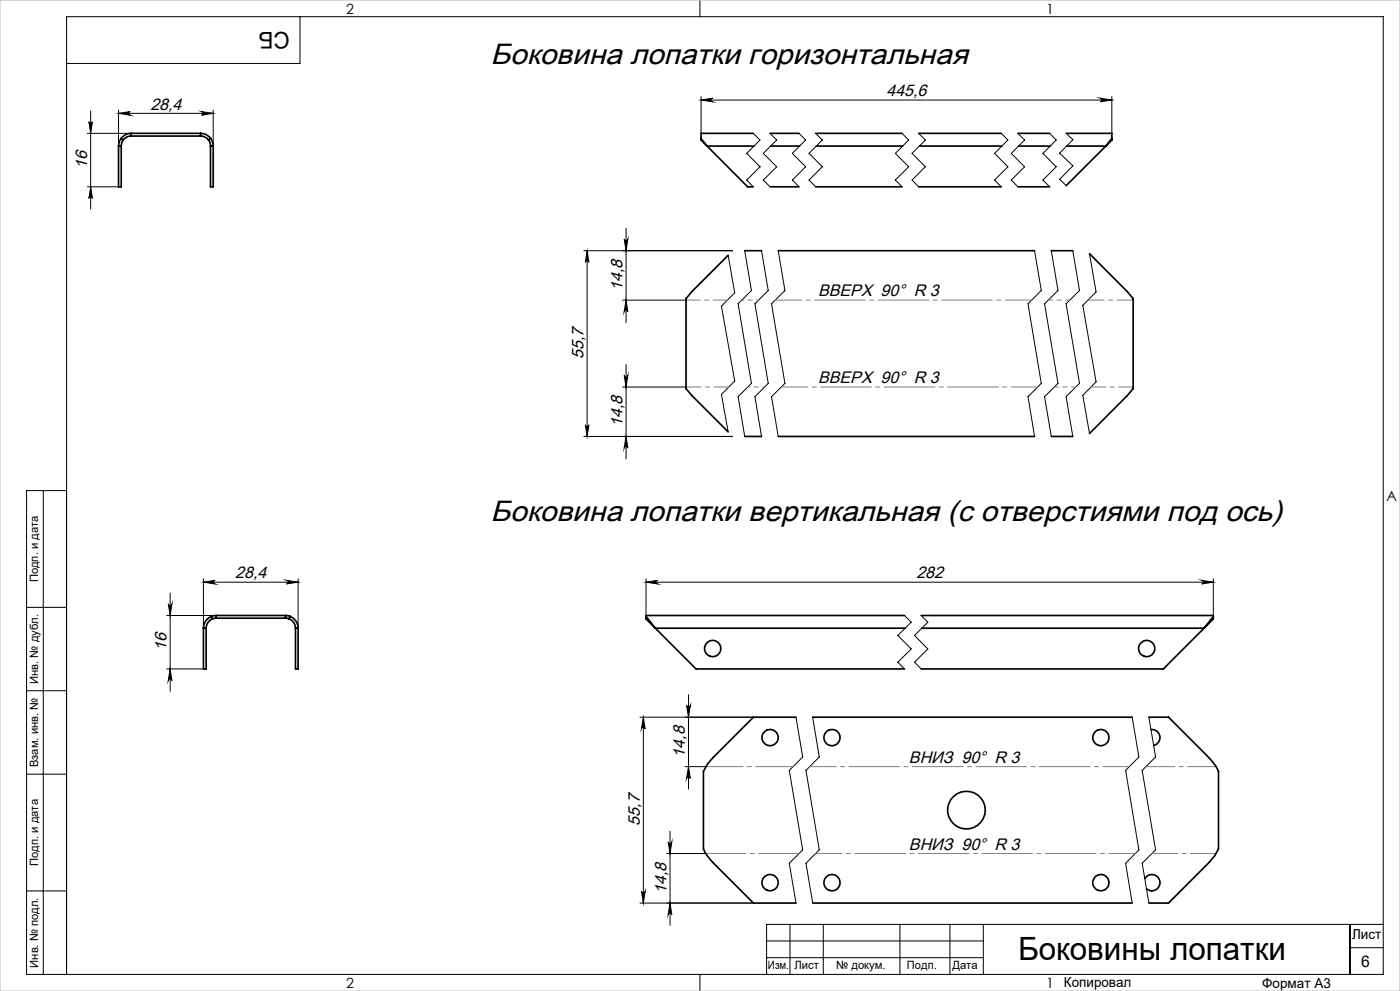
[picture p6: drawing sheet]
<svg xmlns="http://www.w3.org/2000/svg" width="420mm" height="297mm" viewBox="0 0 420 297" stroke-linecap="round" stroke-linejoin="round" font-family="sans-serif">
<g fill="none" stroke="#000" stroke-width=".3">
<path d="M90 5v14h-70M210 0v5M26.2 40h13.2M26.7 36.5a.53 .53 0 0 0 .5 .5 .53 .53 0 0 0 .5-.5l-.5 3.5zM27.2 33.2v29.5M35.6 34l3.5-.6a.55 .55 0 0 0-.5 .6 .55 .55 0 0 0 .5 .5zM35.6 33v10.7M35.6 34h28.4M60.5 33.4l3.5 .6-3.5 .5a.55 .55 0 0 0 .5-.5 .55 .55 0 0 0-.5-.6zM64 33v10.7M210.3 30l3.5-.6a.55 .55 0 0 0-.5 .6 .55 .55 0 0 0 .5 .5zM210.3 29v11"/>
<path d="M210.3 30h123.3M226 40l2 2-4 4 4 4-4 4 2 2M231 40l2 2-4 4 4 4-4 4 2 2M239.7 40l2 2-4 4 4 4-4 4 2 2M244.7 40l2 2-4 4 4 4-4 4 2 2M270.6 40l2 2-4 4 4 4-4 4 2 2M275.6 40l2 2-4 4 4 4-4 4 2 2M300.4 40l2 2-4 4 4 4-4 4 2 2M305.4 40l2 2-4 4 4 4-4 4 2 2M314.9 40l2 2-4 4 4 4-4 4 2 2M319.9 40l2 1.9-4 4 4 3.8-4 4 2 1.9M330 29.4l3.6 .6-3.6 .5a.55 .55 0 0 0 .6-.5 .55 .55 0 0 0-.6-.6z"/>
<path d="M333.6 29v11M26.2 56h9.4M27.2 56l.5 3.5a.53 .53 0 0 0-.5-.6 .53 .53 0 0 0-.5 .6zM175.2 75.1h44.6M176.1 75.1l.6 3.5a.53 .53 0 0 0-.6-.5 .53 .53 0 0 0-.5 .5zM176.1 75.1v55.7M187.3 71.6a.55 .55 0 0 0 .5 .5 .55 .55 0 0 0 .5-.5l-.5 3.5zM187.8 68.4v28.3M218.4 76.5l2 11.2-4 4.1 4 22.4-4 4 2 11.2M223.4 75.1l2 12-4 3.9 4 23.9-4 4 2 11.9M228.5 75.1l2 12-4 3.9 4 23.9-4 4 2 11.9M233.5 75.1l2 12-4 3.9 4 23.9-4 4 2 11.9"/>
<path d="M310.4 75.1l2 12-4 3.9 4 23.9-4 4 2 11.9M315.4 75.1l2 12-4 3.9 4 23.9-4 4 2 11.9M321.8 75.1l2 12-4 3.9 4 23.9-4 4 2 11.9M326.8 76l2 11.5-4 4 4 22.9-4 4.1 2 11.4M186.8 90h19M187.8 90l.5 3.4a.55 .55 0 0 0-.5-.5 .55 .55 0 0 0-.5 .5zM186.8 116h19M187.3 112.5a.55 .55 0 0 0 .5 .5 .55 .55 0 0 0 .5-.5l-.5 3.5zM187.8 109.3v28.2M175.2 130.8h44.6M175.6 127.3a.53 .53 0 0 0 .5 .5 .53 .53 0 0 0 .6-.5l-.6 3.5zM187.8 130.8l.5 3.5a.55 .55 0 0 0-.5-.5 .55 .55 0 0 0-.5 .5z"/>
<path d="M13 147v145M20 147h-12v145h407v-287h-395v287M51 177.7v29.5M61 174.5l3.5-.6a.55 .55 0 0 0-.5 .6 .55 .55 0 0 0 .5 .5zM61 174.5h28.4M61 173.5v14.8M85.9 173.9l3.5 .6-3.5 .5a.55 .55 0 0 0 .5-.5 .55 .55 0 0 0-.5-.6zM89.4 173.5v14.8M193.8 174.5l3.5-.6a.55 .55 0 0 0-.5 .6 .55 .55 0 0 0 .5 .5zM193.8 173.5v11M193.8 174.5h170.2M360.5 173.9l3.5 .6-3.5 .5a.55 .55 0 0 0 .5-.5 .55 .55 0 0 0-.5-.6z"/>
<path d="M364 173.5v11M8 182h12M50 184.5h14.8M50.5 181a.55 .55 0 0 0 .5 .5 .55 .55 0 0 0 .6-.5l-.6 3.5zM271.4 184.5l2 2-4.1 4 4.1 4-4.1 4 2.1 2M276.4 184.5l1.9 2-3.9 4 3.9 4-3.9 4 2 2M8 207h12M50 200.5h11M51 200.5l.6 3.5a.55 .55 0 0 0-.6-.5 .55 .55 0 0 0-.5 .5zM192 214.9h34M193 214.9l.5 3.5a.55 .55 0 0 0-.5-.5 .55 .55 0 0 0-.6 .5zM193 214.9v55.7"/>
<path d="M206 211.5a.55 .55 0 0 0 .5 .5 .55 .55 0 0 0 .6-.5l-.5 3.4zM206.6 208.2v28.3M238.8 214.9l2 12-4 4 4 23.8-4 4 2 11.9M243.8 214.9l2 12-4 4 4 23.8-4 4 2 11.9M339.7 214.9l2 12-4 4 4 23.8-4 4 2 11.9M344.7 214.9l2 12-4 4 4 23.8-4 4 2 11.9M8 232h12M205.5 229.8h6.2M206.6 229.8l.5 3.5a.55 .55 0 0 0-.6-.5 .55 .55 0 0 0-.5 .5zM200 255.8h11.7M200.4 252.3a.55 .55 0 0 0 .6 .5 .55 .55 0 0 0 .5-.5l-.5 3.5zM201 249.1v28.3"/>
<path d="M8 267h12M192 270.6h34M192.4 267.1a.55 .55 0 0 0 .6 .6 .55 .55 0 0 0 .5-.6l-.5 3.5zM201 270.6l.5 3.5a.55 .55 0 0 0-.5-.5 .55 .55 0 0 0-.6 .5zM237 277v15M247 277v15M270 277v15M285 277v15M295 277v15M405 277v15M415 277h-185v15M210 292v5"/>
<path d="M230 282h65M230 287h65M405 284h10"/>
</g>
<path d="M239.7 255.8h-28" fill="none" stroke="#808080" stroke-width=".3" stroke-dasharray="15.2 1.3 1.3 1.3" stroke-dashoffset="3.1"/>
<path d="M211.7 229.8h26.2" fill="none" stroke="#808080" stroke-width=".3" stroke-dasharray="15.2 1.3 1.3 1.3" stroke-dashoffset="4.1"/>
<path d="M232.6 89.9h76.9M311.3 116h-76.9M242.9 229.8h95.9M340.6 255.8h-95.9" fill="none" stroke="#808080" stroke-width=".3" stroke-dasharray="15.2 1.3 1.3 1.3" stroke-dashoffset="7.3"/>
<path d="M364.9 255.8h-19.3" fill="none" stroke="#808080" stroke-width=".3" stroke-dasharray="15.2 1.3 1.3 1.3" stroke-dashoffset="7.5"/>
<path d="M343.8 229.8h21.1" fill="none" stroke="#808080" stroke-width=".3" stroke-dasharray="15.2 1.3 1.3 1.3" stroke-dashoffset="6.6"/>
<path d="M205.8 89.9h12.4" fill="none" stroke="#808080" stroke-width=".3" stroke-dasharray="15.2 1.3 1.3 1.3" stroke-dashoffset="10.9"/>
<path d="M218.7 116h-12.9" fill="none" stroke="#808080" stroke-width=".3" stroke-dasharray="15.2 1.3 1.3 1.3" stroke-dashoffset="10.7"/>
<path d="M222.5 89.9h5.1M229.4 116h-5.1" fill="none" stroke="#808080" stroke-width=".3" stroke-dasharray="15.2 1.3 1.3 1.3" stroke-dashoffset="14.6"/>
<path d="M314.5 89.9h6.5M322.8 116h-6.5" fill="none" stroke="#808080" stroke-width=".3" stroke-dasharray="15.2 1.3 1.3 1.3" stroke-dashoffset="13.9"/>
<path d="M326.4 89.9h13.6" fill="none" stroke="#808080" stroke-width=".3" stroke-dasharray="15.2 1.3 1.3 1.3" stroke-dashoffset="10.4"/>
<path d="M340 116h-12.7" fill="none" stroke="#808080" stroke-width=".3" stroke-dasharray="15.2 1.3 1.3 1.3" stroke-dashoffset="10.8"/>
<path d="M0 0h420v297h-420z" fill="none" stroke="#c0c0c0" stroke-width=".3"/>
<g fill="#000">
<path d="M35.6 34l3.5-.6a.55 .55 0 0 0-.5 .6 .55 .55 0 0 0 .5 .5zM60.5 33.4l3.5 .6-3.5 .5a.55 .55 0 0 0 .5-.5 .55 .55 0 0 0-.5-.6z"/>
<path d="M330 29.4l3.6 .6-3.6 .5a.55 .55 0 0 0 .6-.5 .55 .55 0 0 0-.6-.6zM210.3 30l3.5-.6a.55 .55 0 0 0-.5 .6 .55 .55 0 0 0 .5 .5z"/>
<path d="M27.2 56l.5 3.5a.53 .53 0 0 0-.5-.6 .53 .53 0 0 0-.5 .6zM26.7 36.5a.53 .53 0 0 0 .5 .5 .53 .53 0 0 0 .5-.5l-.5 3.5z"/>
<path d="M187.3 71.6a.55 .55 0 0 0 .5 .5 .55 .55 0 0 0 .5-.5l-.5 3.5zM187.8 90l.5 3.4a.55 .55 0 0 0-.5-.5 .55 .55 0 0 0-.5 .5z"/>
<path d="M175.6 127.3a.53 .53 0 0 0 .5 .5 .53 .53 0 0 0 .6-.5l-.6 3.5zM176.1 75.1l.6 3.5a.53 .53 0 0 0-.6-.5 .53 .53 0 0 0-.5 .5z"/>
<path d="M187.8 130.8l.5 3.5a.55 .55 0 0 0-.5-.5 .55 .55 0 0 0-.5 .5zM187.3 112.5a.55 .55 0 0 0 .5 .5 .55 .55 0 0 0 .5-.5l-.5 3.5z"/>
<path d="M61 174.5l3.5-.6a.55 .55 0 0 0-.5 .6 .55 .55 0 0 0 .5 .5zM85.9 173.9l3.5 .6-3.5 .5a.55 .55 0 0 0 .5-.5 .55 .55 0 0 0-.5-.6z"/>
<path d="M360.5 173.9l3.5 .6-3.5 .5a.55 .55 0 0 0 .5-.5 .55 .55 0 0 0-.5-.6zM193.8 174.5l3.5-.6a.55 .55 0 0 0-.5 .6 .55 .55 0 0 0 .5 .5z"/>
<path d="M51 200.5l.6 3.5a.55 .55 0 0 0-.6-.5 .55 .55 0 0 0-.5 .5zM50.5 181a.55 .55 0 0 0 .5 .5 .55 .55 0 0 0 .6-.5l-.6 3.5z"/>
<path d="M206.6 229.8l.5 3.5a.55 .55 0 0 0-.6-.5 .55 .55 0 0 0-.5 .5zM206 211.5a.55 .55 0 0 0 .5 .5 .55 .55 0 0 0 .6-.5l-.5 3.4zM201 270.6l.5 3.5a.55 .55 0 0 0-.5-.5 .55 .55 0 0 0-.6 .5zM200.4 252.3a.55 .55 0 0 0 .6 .5 .55 .55 0 0 0 .5-.5l-.5 3.5z"/>
<path d="M192.4 267.1a.55 .55 0 0 0 .6 .6 .55 .55 0 0 0 .5-.6l-.5 3.5zM193 214.9l.5 3.5a.55 .55 0 0 0-.5-.5 .55 .55 0 0 0-.6 .5z"/>
</g>
<g fill="none" stroke="#000" stroke-width=".5">
<path d="M39.4 40a3.7 3.7 0 0 0-3.1 1.5M39.4 40v.8M39.4 40h20.7M60.1 40a3.7 3.7 0 0 1 3.1 1.5M60.1 40v.8M226 40h-15.7v1.5M231 40h8.7M244.7 40h25.9M275.6 40h24.8M305.4 40h9.5M319.9 40h13.7v1.5M35.6 43.8h.8"/>
<path d="M35.6 43.8v12.2h.8v-12.2M36.3 41.5l-.4 .7-.3 1.6M36.3 41.5l.7 .5M37 42l-.4 .5-.2 1.3M39.4 40.8a3 3 0 0 0-2.4 1.2M39.4 40.8h20.7M60.1 40.8a3 3 0 0 1 2.4 1.2M62.5 42l.6 1.1v.7M63.1 43.8h.9M63.1 43.8v12.2h.9v-12.2M63.2 41.5l.7 1.5 .1 .8M63.2 41.5l-.7 .5"/>
<path d="M210.3 41.5l1.8 2.3M210.3 41.5v.5l1.8 1.8M212.1 43.8h14.1M212.1 43.8l12.2 12.2h1.7M227.9 49.8v.3M231 56h8.7M231.2 43.8h8.7M244.7 56h25.9M244.9 43.8h25.9M275.6 56h24.8M275.8 43.8h24.8M305.4 56h9.5"/>
<path d="M305.6 43.8h9.5M320 43.8h11.8M331.8 43.8l-11.9 11.8M333.6 41.5l-1.8 2.3M333.6 41.5v.5l-1.8 1.8M218.4 76.5l-10.8 10.8-1.8 2.2v27l1.8 2.1 10.8 10.8M223.4 75.1h5.1M233.5 75.1h76.9M315.4 75.1h6.4M326.8 76l11.3 11.3 1.8 2.2v27l-1.8 2.1-11.3 11.3M223.4 130.8h5.1M233.5 130.8h76.9"/>
<path d="M315.4 130.8h6.4M61 188.3h.8M61 188.3v12.2h.8v-12.2M63.5 184.7a3.9 3.9 0 0 0-2.5 3.6M63.5 184.7l.2 .8M63.7 185.5l-.5 .2a3.1 3.1 0 0 0-1.4 2.6M64.8 184.5l-1.3 .2M64.8 185.3l-1.1 .2M64.8 185.3h20.9M64.8 184.5v.8M64.8 184.5h20.9M85.7 184.5l1.3 .2"/>
<path d="M85.7 185.3l1 .2M85.7 184.5v.8M86.7 185.5a3.1 3.1 0 0 1 2 2.8M87 184.7a3.9 3.9 0 0 1 2.4 3.6M87 184.7l-.3 .8M88.7 188.3h.7M88.7 188.3v12.2h.7v-12.2M193.8 184.7l2.8 3.6M193.8 184.7a2.08 2.08 0 0 0 1.1 1.9l1.7 1.7M196.6 188.3h75M196.6 188.3l12.2 12.2h62.6M271.4 184.5h-77.6v.2"/>
<path d="M276.4 184.5h87.6v.2M276.5 188.3h84.7M361.2 188.3l-12.2 12.2h-72.6M364 184.7l-2.8 3.6M364 184.7a2.08 2.08 0 0 1-1.1 1.9l-1.7 1.7M238.8 214.9h-12.8l-12.2 12.3-1.6 1.8-1.2 2.2v23.2l.7 1.5 2.1 2.5 12.2 12.2h12.8M243.8 214.9h95.9M344.7 214.9h5.9l12.2 12.3 2 2.5 .7 1.5v23.2l-1.2 2.2-1.5 1.8-12.2 12.2h-5.9M345.3 218.6a2.41 2.41 0 0 1 2.7 2.1 2.41 2.41 0 0 1-1.9 2.7M243.8 270.6h95.9M343.4 263.3a2.45 2.45 0 0 1 3.5-.8 2.45 2.45 0 0 1 .6 3.5 2.45 2.45 0 0 1-3.5 .4"/>
<circle cx="213.8" cy="194.4" r="2.44"/>
<circle cx="344" cy="194.4" r="2.44"/>
<circle cx="231" cy="221.1" r="2.44"/>
<circle cx="249.6" cy="221.1" r="2.44"/>
<circle cx="330.3" cy="221.1" r="2.44"/>
<circle cx="289.9" cy="242.8" r="5.6"/>
<circle cx="231" cy="264.5" r="2.45"/>
<circle cx="249.6" cy="264.5" r="2.45"/>
<circle cx="330.2" cy="264.5" r="2.45"/>
</g>
<text font-size="9.6" x="305.4" y="287.8">Боковины лопатки</text>
<g font-size="8.8">
<text x="147.2" y="19.1">Боковина лопатки горизонтальная</text>
<text x="147.2" y="156.3">Боковина лопатки вертикальная (с отверстиями под ось)</text>
</g>
<text font-size="6.9" x="86.9" y="9.4" transform="rotate(-180 86.9 9.4)">СБ</text>
<g font-size="5">
<text x="265.9" y="28.9">445,6</text>
<text x="45.1" y="32.9">28,4</text>
<text x="26.1" y="50.6" transform="rotate(-90 26.1 50.6)">16</text>
<text x="186.7" y="87.2" transform="rotate(-90 186.7 87.2)">14,8</text>
<text x="245.5" y="88.8">ВВЕРХ 90° R 3</text>
<text x="175.1" y="107.6" transform="rotate(-90 175.1 107.6)">55,7</text>
<text x="245.5" y="114.9">ВВЕРХ 90° R 3</text>
<text x="186.7" y="128.1" transform="rotate(-90 186.7 128.1)">14,8</text>
<text x="70.6" y="173.4">28,4</text>
<text x="274.9" y="173.4">282</text>
<text x="50" y="195.1" transform="rotate(-90 50 195.1)">16</text>
<text x="205.5" y="227" transform="rotate(-90 205.5 227)">14,8</text>
<text x="272.7" y="228.7">ВНИЗ 90° R 3</text>
<text x="191.9" y="247.5" transform="rotate(-90 191.9 247.5)">55,7</text>
<text x="272.7" y="254.7">ВНИЗ 90° R 3</text>
<text x="199.9" y="267.9" transform="rotate(-90 199.9 267.9)">14,8</text>
</g>
<text font-size="4.8" x="408.3" y="289.7">6</text>
<g font-size="4.2">
<text x="103.8" y="4.2">2</text>
<text x="313.8" y="4.2">1</text>
<text x="415.9" y="150.2">A</text>
<text x="103.8" y="296.2">2</text>
<text x="313.8" y="296.2">1</text>
</g>
<g font-size="4.1">
<text x="405.6" y="281.5">Лист</text>
<text x="319.2" y="295.9">Копировал</text>
<text x="378.7" y="296">Формат А3</text>
</g>
<g font-size="3.4">
<text x="11.4" y="174.5" transform="rotate(-90 11.4 174.5)">Подп. и дата</text>
<text x="11.4" y="205" transform="rotate(-90 11.4 205)">Инв. № дубл.</text>
<text x="11.4" y="229.9" transform="rotate(-90 11.4 229.9)">Взам. инв. №</text>
<text x="11.4" y="259.5" transform="rotate(-90 11.4 259.5)">Подп. и дата</text>
<text x="11.4" y="290" transform="rotate(-90 11.4 290)">Инв. № подл.</text>
<text x="230.4" y="290.4">Изм.</text>
<text x="238.3" y="290.4">Лист</text>
<text x="250.9" y="290.4">№ докум.</text>
<text x="272.1" y="290.4">Подп.</text>
<text x="285.7" y="290.5">Дата</text>
</g>
</svg>
